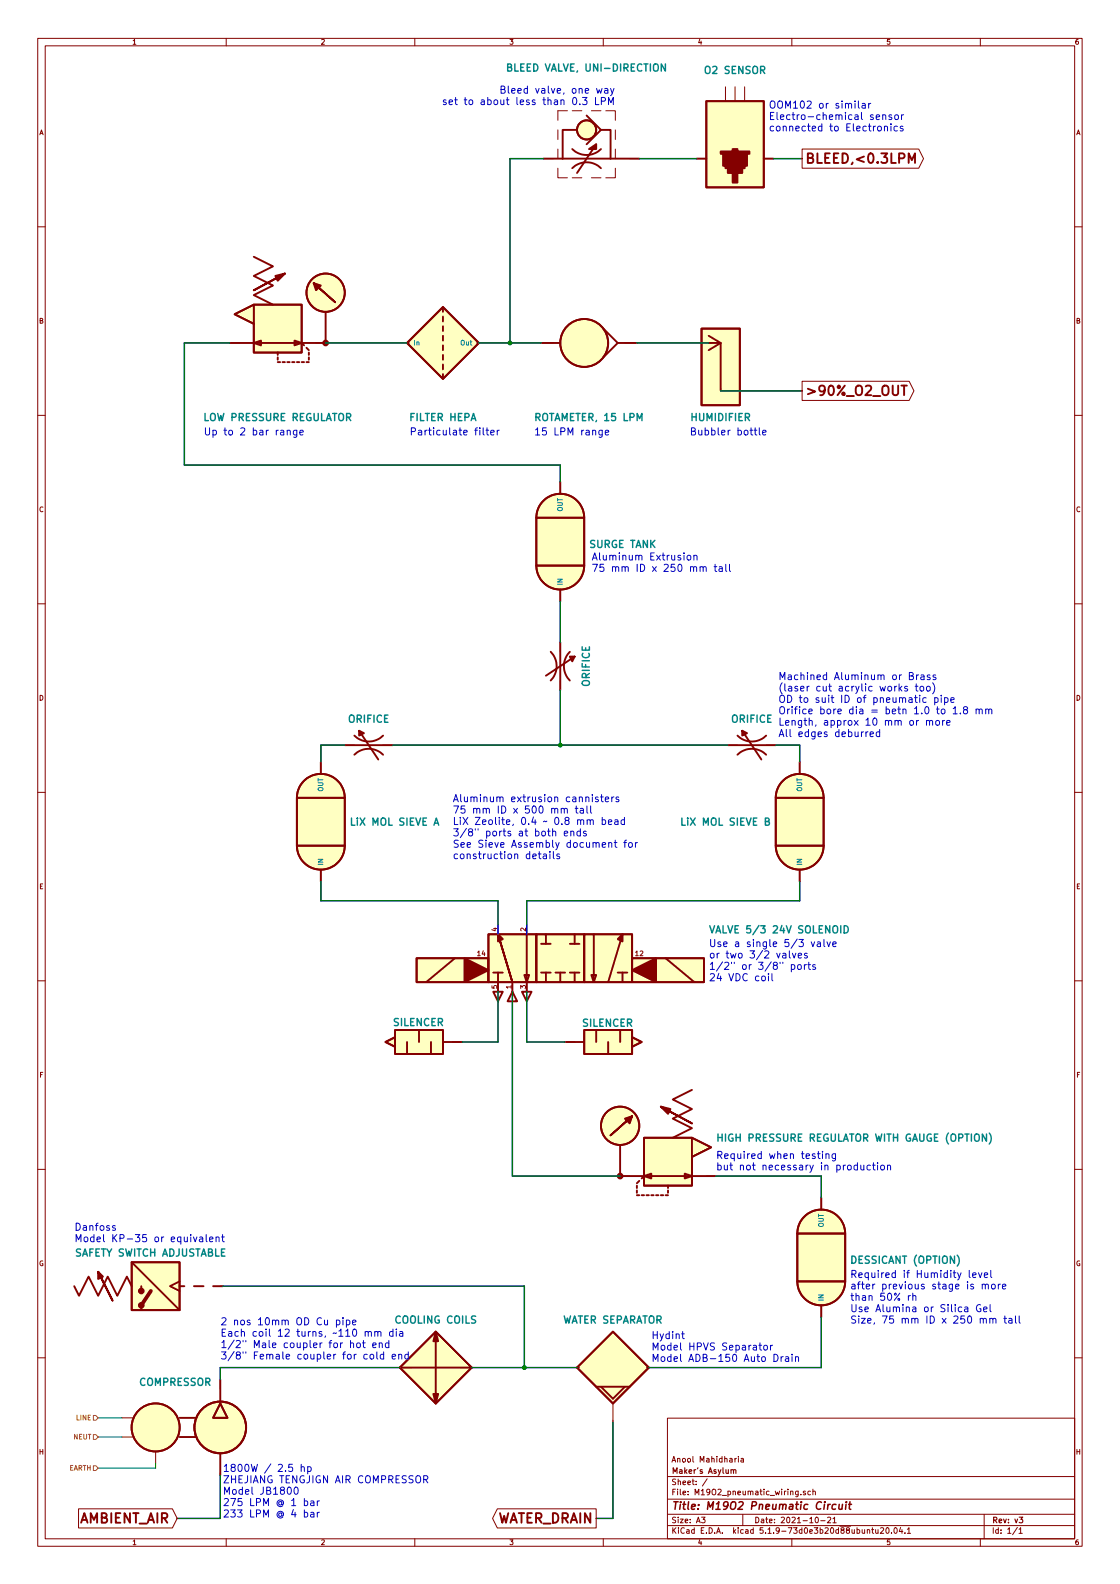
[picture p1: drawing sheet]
EESchema Schematic File Version 4
EELAYER 30 0
EELAYER END
$Descr A3 11693 16535 portrait
encoding utf-8
Sheet 1 1
Title "M19O2 Pneumatic Circuit"
Date "2021-10-21"
Rev "v3"
Comp "Maker's Asylum"
Comment1 "Anool Mahidharia"
Comment2 ""
Comment3 ""
Comment4 ""
$EndDescr
$Comp
L M19O2_pneumatic:Compressor M?
U 1 1
P 1625 14900
F 0 "M?" H 1525 14900 100 0001 L CNB
F 1 "COMPRESSOR" H 1450 15375 75  0000 L CNB
F 2 "" H 1625 14900 50  0001 C CNN
F 3 "" H 1625 14900 50  0001 C CNN
	1    1625 14900
	1    0    0    -1  
$EndComp
$Comp
L M19O2_pneumatic:CoolingCoil CC?
U 1 1
P 4550 14275
F 0 "CC?" H 4550 14850 50  0001 C CNN
F 1 "COOLING COILS" H 4550 14775 75  0000 C CNB
F 2 "" H 4550 14275 50  0001 C CNN
F 3 "" H 4550 14275 50  0001 C CNN
	1    4550 14275
	1    0    0    -1  
$EndComp
$Comp
L M19O2_pneumatic:WaterSeparator WS?
U 1 1
P 6400 14275
F 0 "WS?" H 6425 14875 50  0001 C CNN
F 1 "WATER SEPARATOR" H 6400 14775 75  0000 C CNB
F 2 "" H 6400 14275 50  0001 C CNN
F 3 "" H 6400 14275 50  0001 C CNN
	1    6400 14275
	1    0    0    -1  
$EndComp
$Comp
L M19O2_pneumatic:PrRegGauge PR?
U 1 1
P 6975 12275
F 0 "PR?" H 7175 13400 50  0001 C CNN
F 1 "HIGH PRESSURE REGULATOR WITH GAUGE (OPTION)" H 5025 12675 75  0000 C CNB
F 2 "" H 6975 12275 50  0001 C CNN
F 3 "" H 6975 12275 50  0001 C CNN
	1    6975 12275
	-1   0    0    -1  
$EndComp
$Comp
L M19O2_pneumatic:Reservoir T?
U 1 1
P 8575 13125
F 0 "T?" H 8875 13250 50  0001 L CNN
F 1 "DESSICANT (OPTION)" H 8875 13100 75  0000 L CNB
F 2 "" H 8575 13125 50  0001 C CNN
F 3 "" H 8575 13125 50  0001 C CNN
	1    8575 13125
	1    0    0    -1  
$EndComp
$Comp
L M19O2_pneumatic:Reservoir T?
U 1 1
P 3350 8575
F 0 "T?" H 3650 8700 50  0001 L CNN
F 1 "LiX MOL SIEVE A" H 3650 8575 75  0000 L CNB
F 2 "" H 3350 8575 50  0001 C CNN
F 3 "" H 3350 8575 50  0001 C CNN
	1    3350 8575
	1    0    0    -1  
$EndComp
$Comp
L M19O2_pneumatic:Reservoir T?
U 1 1
P 8350 8575
F 0 "T?" H 8650 8700 50  0001 L CNN
F 1 "LiX MOL SIEVE B" H 7100 8575 75  0000 L CNB
F 2 "" H 8350 8575 50  0001 C CNN
F 3 "" H 8350 8575 50  0001 C CNN
	1    8350 8575
	1    0    0    -1  
$EndComp
$Comp
L M19O2_pneumatic:Orifice O?
U 1 1
P 3850 7775
F 0 "O?" H 3850 8150 50  0001 C CNN
F 1 "ORIFICE" H 3850 8050 75  0000 C CNB
F 2 "" H 3850 7775 50  0001 C CNN
F 3 "" H 3850 7775 50  0001 C CNN
	1    3850 7775
	1    0    0    -1  
$EndComp
$Comp
L M19O2_pneumatic:Orifice O?
U 1 1
P 7850 7775
F 0 "O?" H 7850 8150 50  0001 C CNN
F 1 "ORIFICE" H 7850 8050 75  0000 C CNB
F 2 "" H 7850 7775 50  0001 C CNN
F 3 "" H 7850 7775 50  0001 C CNN
	1    7850 7775
	1    0    0    -1  
$EndComp
$Comp
L M19O2_pneumatic:Reservoir T?
U 1 1
P 5850 5650
F 0 "T?" H 6150 5775 50  0001 L CNN
F 1 "SURGE TANK" H 6150 5625 75  0000 L CNB
F 2 "" H 5850 5650 50  0001 C CNN
F 3 "" H 5850 5650 50  0001 C CNN
	1    5850 5650
	1    0    0    -1  
$EndComp
$Comp
L M19O2_pneumatic:PrRegGauge PR?
U 1 1
P 2900 3575
F 0 "PR?" H 3100 4700 50  0001 C CNN
F 1 "LOW PRESSURE REGULATOR" H 2900 2800 75  0000 C CNB
F 2 "" H 2900 3575 50  0001 C CNN
F 3 "" H 2900 3575 50  0001 C CNN
	1    2900 3575
	1    0    0    -1  
$EndComp
$Comp
L M19O2_pneumatic:Filter F?
U 1 1
P 4625 3575
F 0 "F?" H 4650 4150 50  0001 C CNN
F 1 "FILTER HEPA" H 4625 2800 75  0000 C CNB
F 2 "" H 4625 3575 50  0001 C CNN
F 3 "" H 4625 3575 50  0001 C CNN
	1    4625 3575
	1    0    0    -1  
$EndComp
$Comp
L M19O2_pneumatic:Flow_Reg_uni_dir O?
U 1 1
P 6125 1650
F 0 "O?" H 6175 2350 50  0001 C CNN
F 1 "BLEED VALVE, UNI-DIRECTION" H 6125 2600 75  0000 C CNB
F 2 "" H 6125 1650 50  0001 C CNN
F 3 "" H 6125 1650 50  0001 C CNN
	1    6125 1650
	1    0    0    -1  
$EndComp
$Comp
L M19O2_pneumatic:OOM102_flow U?
U 1 1
P 7675 1050
F 0 "U?" V 8700 1075 50  0001 C CNN
F 1 "O2 SENSOR" V 7350 1050 75  0000 C CNB
F 2 "" H 7675 1050 50  0001 C CNN
F 3 "" H 7675 1050 50  0001 C CNN
	1    7675 1050
	0    1    1    0   
$EndComp
$Comp
L M19O2_pneumatic:flow_meter U?
U 1 1
P 6150 3575
F 0 "U?" H 6175 4025 50  0001 C CNN
F 1 "ROTAMETER, 15 LPM" H 6150 2800 75  0000 C CNB
F 2 "" H 6300 3575 50  0001 C CNN
F 3 "" H 6300 3575 50  0001 C CNN
	1    6150 3575
	1    0    0    -1  
$EndComp
$Comp
L M19O2_pneumatic:Humidifier H?
U 1 1
P 7525 3575
F 0 "H?" H 7500 3875 50  0001 C CNN
F 1 "HUMIDIFIER" H 7525 2800 75  0000 C CNB
F 2 "" H 7525 3575 50  0001 C CNN
F 3 "" H 7525 3575 50  0001 C CNN
	1    7525 3575
	1    0    0    -1  
$EndComp
$Comp
L M19O2_pneumatic:pressure_safety_switch_adj U?
U 1 1
P 1625 13425
F 0 "U?" H 1675 13875 50  0001 C CNN
F 1 "SAFETY SWITCH ADJUSTABLE" H 1675 13775 75  0000 C CNB
F 2 "" H 1625 13425 50  0001 C CNN
F 3 "" H 1625 13425 50  0001 C CNN
	1    1625 13425
	-1   0    0    -1  
$EndComp
Wire Bus Line
	2300 14275 4175 14275
Wire Bus Line
	2300 14400 2300 14275
Wire Wire Line
	2300 14400 2300 14275
Wire Wire Line
	2300 14275 4175 14275
Wire Wire Line
	4925 14275 5475 14275
Wire Bus Line
	4925 14275 5475 14275
Wire Wire Line
	8575 14275 8575 13750
Wire Bus Line
	8575 14275 8575 13750
Wire Wire Line
	5475 14275 5475 13425
Wire Wire Line
	5475 13425 2325 13425
Connection ~ 5475 14275
Wire Wire Line
	5475 14275 6025 14275
Wire Bus Line
	5475 14275 6025 14275
Wire Bus Line
	5475 14275 5475 13425
Wire Bus Line
	5475 13425 2325 13425
Wire Wire Line
	3350 7950 3350 7775
Wire Wire Line
	3350 7775 3600 7775
Wire Wire Line
	8350 7950 8350 7775
Wire Wire Line
	8350 7775 8100 7775
Wire Wire Line
	7600 7775 5850 7775
Wire Wire Line
	5850 7200 5850 7775
Connection ~ 5850 7775
Wire Wire Line
	5850 7775 4100 7775
Wire Bus Line
	3350 7950 3350 7775
Wire Bus Line
	3350 7775 3600 7775
Wire Bus Line
	4100 7775 5850 7775
Wire Bus Line
	5850 7775 7600 7775
Wire Bus Line
	8100 7775 8350 7775
Wire Bus Line
	8350 7775 8350 7950
Wire Bus Line
	5850 7200 5850 7775
Wire Wire Line
	5850 6275 5850 6700
Wire Bus Line
	5850 6700 5850 6275
Wire Wire Line
	5850 5025 5850 4850
Wire Wire Line
	5850 4850 1925 4850
Wire Wire Line
	1925 4850 1925 3575
Wire Wire Line
	1925 3575 2400 3575
Wire Bus Line
	2400 3575 1925 3575
Wire Bus Line
	1925 3575 1925 4850
Wire Bus Line
	1925 4850 5850 4850
Wire Bus Line
	5850 4850 5850 5025
Wire Wire Line
	3400 3575 4250 3575
Wire Bus Line
	3400 3575 4250 3575
Wire Wire Line
	6650 3575 7400 3575
Wire Bus Line
	6650 3575 7400 3575
Wire Bus Line
	7525 4075 8375 4075
Wire Wire Line
	7525 4075 8375 4075
Text GLabel 8375 4075 2    100  Output ~ 20
>90%_O2_OUT
Text GLabel 1850 15850 0    100  Input ~ 20
AMBIENT_AIR
Wire Wire Line
	1850 15850 2300 15850
Wire Wire Line
	2300 15850 2300 15400
Wire Bus Line
	2300 15400 2300 15850
Wire Bus Line
	2300 15850 1850 15850
Wire Wire Line
	1275 14800 1025 14800
Wire Wire Line
	1275 15000 1025 15000
Wire Wire Line
	1625 15275 1625 15325
Wire Wire Line
	1625 15325 1025 15325
Text HLabel 1025 14800 0    50   Input ~ 10
LINE
Text HLabel 1025 15000 0    50   Input ~ 10
NEUT
Text HLabel 1025 15325 0    50   Input ~ 10
EARTH
Wire Wire Line
	6775 14275 8575 14275
Wire Bus Line
	6775 14275 8575 14275
Wire Wire Line
	5350 12275 6475 12275
Wire Bus Line
	5350 12275 6475 12275
Wire Wire Line
	7475 12275 8575 12275
Wire Wire Line
	8575 12275 8575 12500
Wire Bus Line
	7475 12275 8575 12275
Wire Bus Line
	8575 12275 8575 12500
Wire Wire Line
	7275 1650 6675 1650
Wire Wire Line
	5675 1650 5325 1650
Wire Bus Line
	5325 3575 5650 3575
Wire Bus Line
	5325 1650 5675 1650
Wire Bus Line
	6675 1650 7275 1650
Wire Wire Line
	8075 1650 8375 1650
Wire Bus Line
	8075 1650 8375 1650
Text GLabel 8375 1650 2    100  Output ~ 20
BLEED,<0.3LPM
Text Notes 2325 15850 0    75   ~ 0
1800W / 2.5 hp \nZHEJIANG TENGJIGN AIR COMPRESSOR\nModel JB1800\n275 LPM @ 1 bar\n233 LPM @ 4 bar
Text Notes 2300 14200 0    75   ~ 0
2 nos 10mm OD Cu pipe\nEach coil 12 turns, ~~110 mm dia\n1/2" Male coupler for hot end\n3/8" Female coupler for cold end
Text Notes 6800 14225 0    75   ~ 0
Hydint \nModel HPVS Separator\nModel ADB-150 Auto Drain
Text Notes 8875 13825 0    75   ~ 0
Required if Humidity level\nafter previous stage is more\nthan 50% rh\nUse Alumina or Silica Gel\nSize, 75 mm ID x 250 mm tall
Text Notes 775  12975 0    75   ~ 0
Danfoss\nModel KP-35 or equivalent
Text Notes 7475 12225 0    75   ~ 0
Required when testing\nbut not necessary in production
Text Notes 4725 8975 0    75   ~ 0
Aluminum extrusion cannisters\n75 mm ID x 500 mm tall\nLiX Zeolite, 0.4 ~~ 0.8 mm bead\n3/8" ports at both ends\nSee Sieve Assembly document for\nconstruction details
Text Notes 8125 7700 0    75   ~ 0
Machined Aluminum or Brass\n(laser cut acrylic works too)\nOD to suit ID of pneumatic pipe\nOrifice bore dia = betn 1.0 to 1.8 mm\nLength, approx 10 mm or more\nAll edges deburred
Text Notes 6175 5975 0    75   ~ 0
Aluminum Extrusion\n75 mm ID x 250 mm tall
Text Notes 2125 4550 0    75   ~ 0
Up to 2 bar range
Text Notes 4275 4550 0    75   ~ 0
Particulate filter
Text Notes 5575 4550 0    75   ~ 0
15 LPM range
Text Notes 7200 4550 0    75   ~ 0
Bubbler bottle
Text Notes 8025 1375 0    75   ~ 0
OOM102 or similar\nElectro-chemical sensor\nconnected to Electronics
Text Notes 6425 1100 2    75   ~ 0
Bleed valve, one way\nset to about less than 0.3 LPM
Text Notes 7400 10250 0    75   ~ 0
Use a single 5/3 valve\nor two 3/2 valves\n1/2" or 3/8" ports\n24 VDC coil
Wire Bus Line
	5350 10350 5350 12275
Wire Wire Line
	5350 10350 5350 12275
Wire Bus Line
	3350 9400 3350 9200
Wire Bus Line
	5200 9400 3350 9400
Wire Bus Line
	5200 9750 5200 9400
Wire Bus Line
	5500 9400 5500 9750
Wire Bus Line
	8350 9400 5500 9400
Wire Bus Line
	8350 9200 8350 9400
Wire Wire Line
	8350 9400 8350 9200
Wire Wire Line
	5500 9400 8350 9400
Wire Wire Line
	5500 9650 5500 9400
Wire Wire Line
	3350 9400 3350 9200
Wire Wire Line
	5200 9400 3350 9400
Wire Wire Line
	5200 9650 5200 9400
Wire Wire Line
	5200 10875 4825 10875
Wire Wire Line
	5200 10350 5200 10875
Wire Wire Line
	5500 10875 5900 10875
Wire Wire Line
	5500 10350 5500 10875
Wire Bus Line
	5500 10875 5900 10875
Wire Bus Line
	5500 10350 5500 10875
Wire Bus Line
	5200 10875 4825 10875
Wire Bus Line
	5200 10350 5200 10875
$Comp
L M19O2_pneumatic:Silencer S?
U 1 1
P 6350 10875
F 0 "S?" H 7125 10950 50  0001 L CNN
F 1 "SILENCER" H 6075 11075 75  0000 L CNB
F 2 "" H 6350 10875 50  0001 C CNN
F 3 "" H 6350 10875 50  0001 C CNN
	1    6350 10875
	1    0    0    -1  
$EndComp
$Comp
L M19O2_pneumatic:Silencer S?
U 1 1
P 4375 10875
F 0 "S?" H 3600 10800 50  0001 R CNN
F 1 "SILENCER" H 4650 10675 75  0000 R CNB
F 2 "" H 4375 10875 50  0001 C CNN
F 3 "" H 4375 10875 50  0001 C CNN
	1    4375 10875
	-1   0    0    1   
$EndComp
$Comp
L M19O2_pneumatic:Valve_5_3_Solenoid V?
U 1 1
P 5850 10000
F 0 "V?" H 4300 10050 50  0001 R CNN
F 1 "VALVE 5/3 24V SOLENOID" H 8875 10300 75  0000 R CNB
F 2 "" H 5850 10000 50  0001 C CNN
F 3 "" H 5850 10000 50  0001 C CNN
	1    5850 10000
	1    0    0    -1  
$EndComp
Wire Wire Line
	5000 3575 5325 3575
Connection ~ 5325 3575
Wire Wire Line
	5325 3575 5650 3575
Wire Bus Line
	5000 3575 5325 3575
Wire Wire Line
	6400 14850 6400 15850
Wire Wire Line
	6400 15850 6225 15850
Wire Bus Line
	6225 15850 6400 15850
Wire Bus Line
	6400 15850 6400 14850
Text GLabel 6225 15850 0    100  Output ~ 20
WATER_DRAIN
$Comp
L M19O2_pneumatic:Orifice O?
U 1 1
P 5850 6950
F 0 "O?" H 5850 7325 50  0001 C CNN
F 1 "ORIFICE" H 5850 7225 75  0000 C CNB
F 2 "" H 5850 6950 50  0001 C CNN
F 3 "" H 5850 6950 50  0001 C CNN
	1    5850 6950
	0    1    1    0   
$EndComp
Wire Wire Line
	5325 1650 5325 3575
Wire Bus Line
	5325 1650 5325 3575
$EndSCHEMATC
